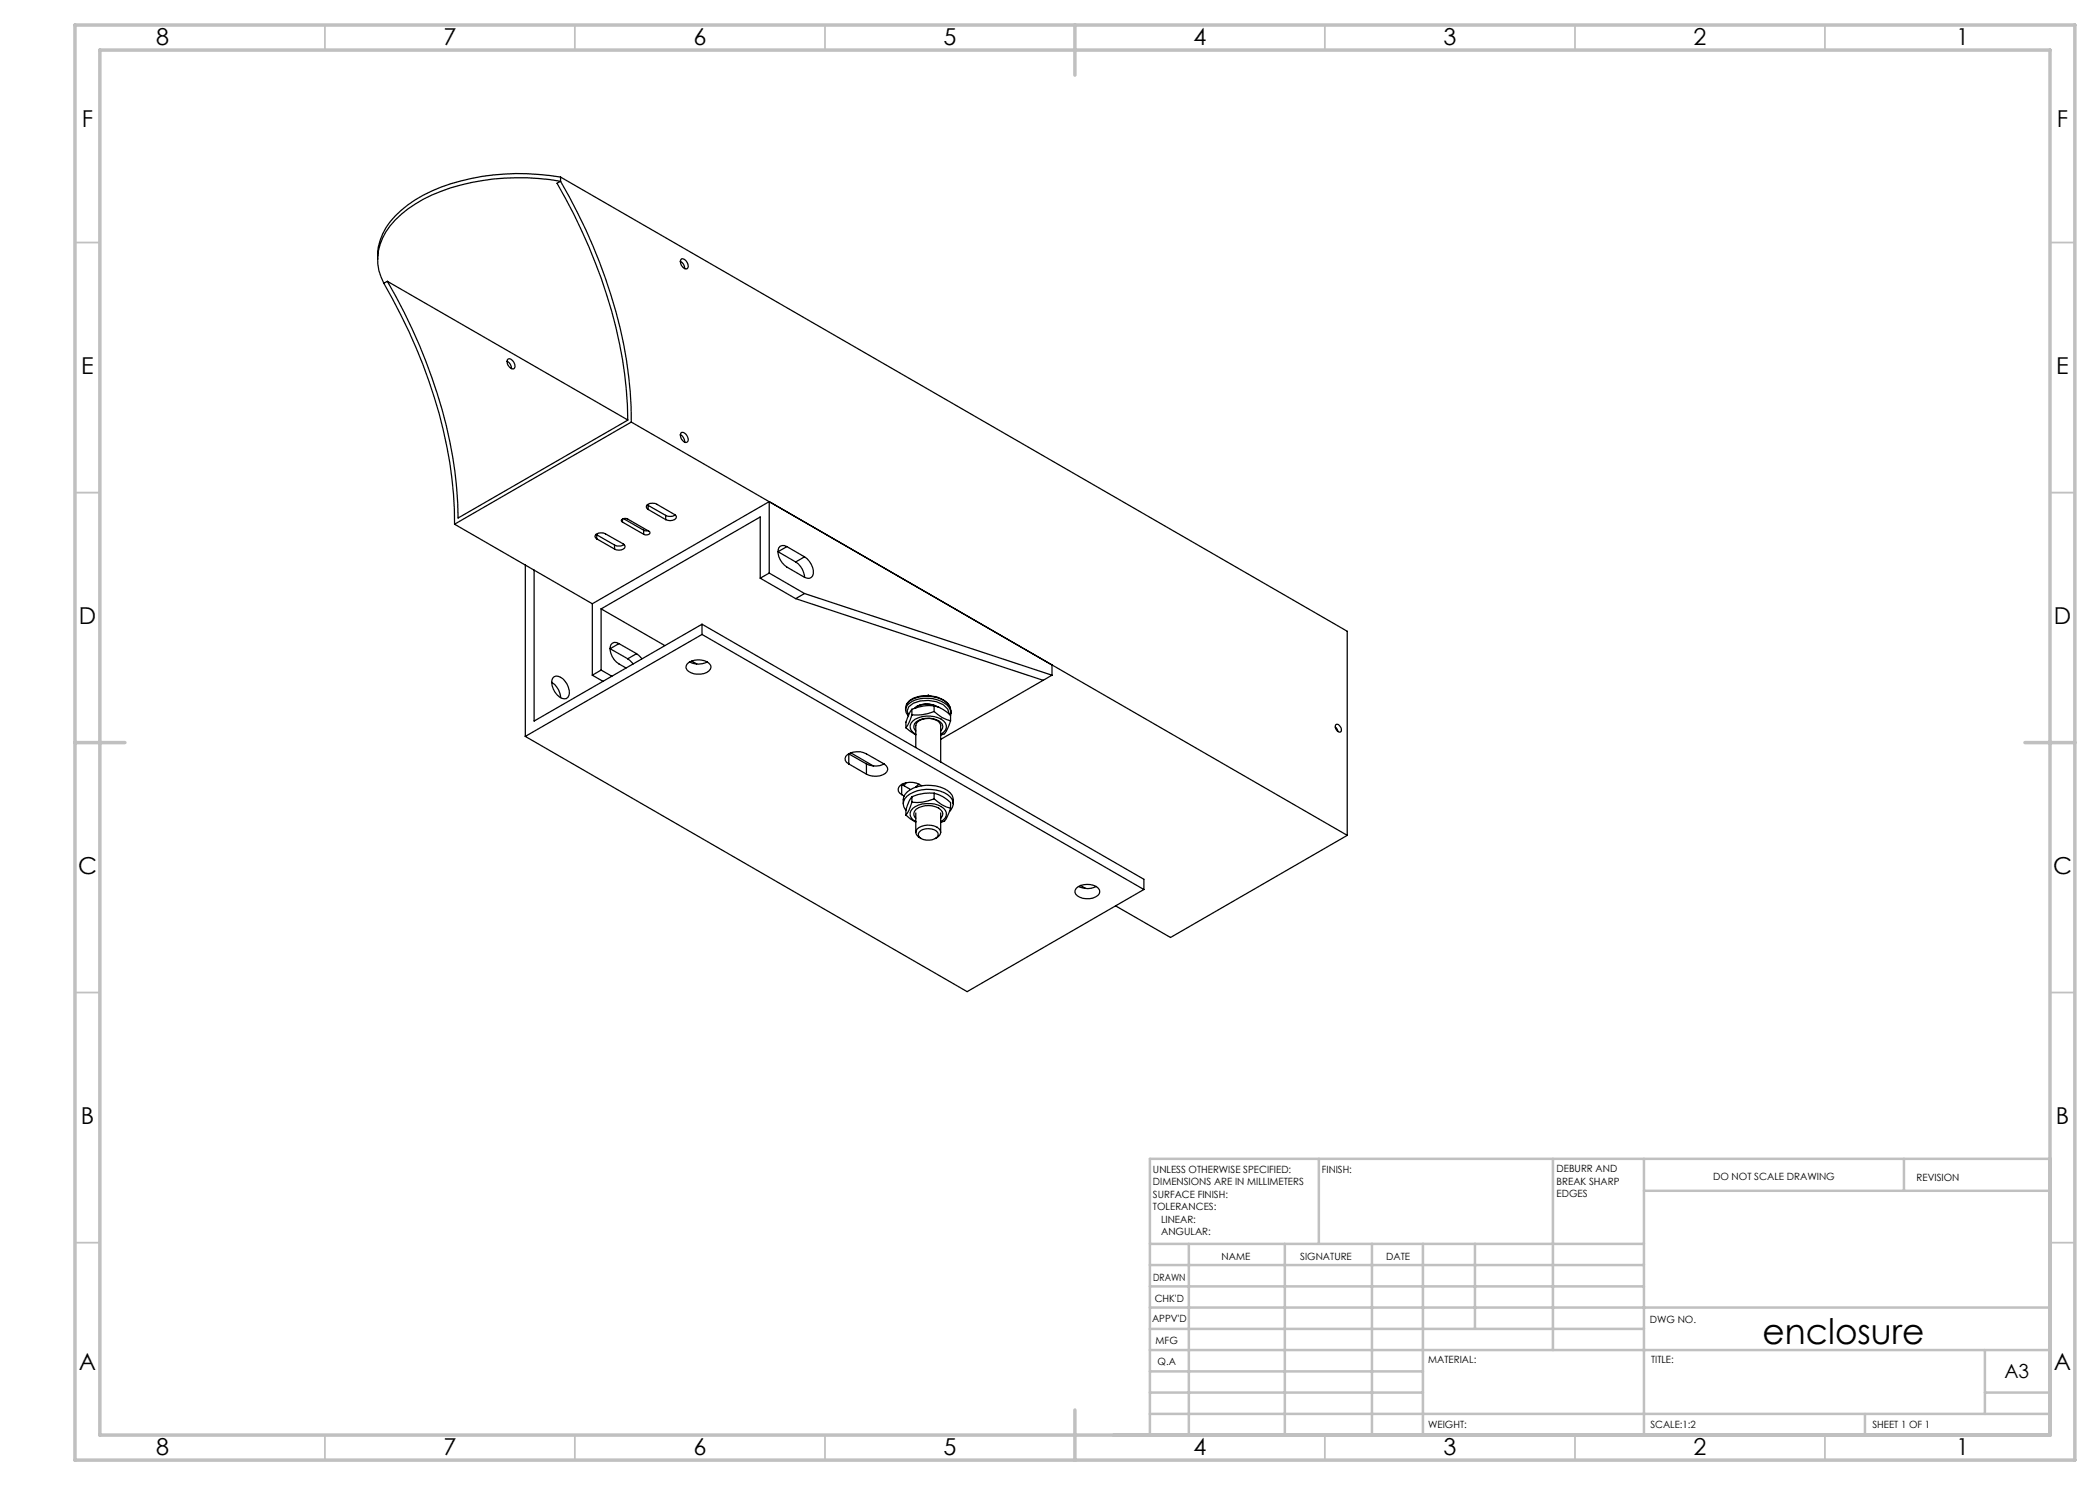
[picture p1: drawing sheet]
<svg xmlns="http://www.w3.org/2000/svg" width="420mm" height="297mm" viewBox="0 0 420 297" stroke-linecap="round" stroke-linejoin="round" font-family="sans-serif">
<g fill="none" stroke="#c0c0c0" stroke-width=".35">
<path d="M65 5v5M115 5v5M165 5v5M265 5v5M315 5v5M365 5v5M15 48.5h5M410 48.5h5M15 98.5h5M410 98.5h5M15 198.5h5M410 198.5h5"/>
<path d="M15 248.5h5M410 248.5h5M65 287v5M115 287v5M165 287v5M265 287v5M315 287v5M365 287v5"/>
</g>
<g fill="none" stroke="#c0c0c0" stroke-width=".5">
<path d="M263.8 231.8v17M310.6 231.8v38.2M328.8 231.8v55.2M328.8 238.2h81.2M380.8 231.8v6.4M410 231.8h-180v55.2M230 248.8h98.8M230 257.3h98.8M230 253h98.8M237.8 248.8v38.2M257 248.8v38.2M274.4 248.8v38.2"/>
<path d="M284.6 248.8v38.2M295 248.8v17M230 265.8h98.8M230 261.5h180M230 278.5h54.6M230 274.3h54.6M230 270h180M397 278.5h13M397 270v12.8M230 282.8h180M373 282.8v4.2"/>
</g>
<path d="M15 5h400v287h-400zM20 10h390v277h-390zM215 5v10M15 148.5h10M405 148.5h10M215 282v10" fill="none" stroke="#c0c0c0" stroke-width=".7"/>
<g fill="none" stroke="#000" stroke-width=".25">
<path d="M112.1 36.3a103.7 103.7 0 0 1 13.6 39l.3 3.1 .3 6M112.1 36.3l-.7 .4a102.5 102.5 0 0 1 13.9 41.4l.3 5.9-34 19.6a92 92 0 0 0-9.2-37.9l-1.5-3.2-3.4-6.2M112.1 36.3a44.6 44.6 0 0 0-27.5 3.6 18.7 18.7 0 0 0-8.1 7.7 9.7 9.7 0 0 0 .3 9.1M112.1 35.4a45.7 45.7 0 0 0-25.7 2.8 19.4 19.4 0 0 0-9.9 8.6 9.8 9.8 0 0 0-1 5.1M112.1 35.4l157.4 90.9v40.8M112.1 35.4v.9M76.8 56.7a102.9 102.9 0 0 1 13.9 42.1l.2 6M77.5 56.3l-.7 .4M77.5 56.3l48.1 27.7M136.1 52.2v.1a1.69 1.69 0 0 1 .8 1.4M136.3 51.8a1.32 1.32 0 0 1 1.1 2 1.32 1.32 0 0 1-1.1-2zM101.4 72.2l.1 .1a1.69 1.69 0 0 1 .8 1.4"/>
<path d="M101.6 71.8a1.32 1.32 0 0 1 1.2 2 1.32 1.32 0 0 1-1.2-2zM126.3 84.4l143.2 82.7M126.3 84.4l-35.4 20.4M136.1 86.9v.1a1.82 1.82 0 0 1 .8 1.4M136.3 86.5a1.31 1.31 0 0 1 1.1 1.9 1.29 1.29 0 0 1-1.1-1.9zM90.9 104.8l27.6 16M105.1 113v34.3M106.8 114v30.2l33.6-19.4M119.2 106.9l.1 .1M119.3 107.8l-.3-.5a1.46 1.46 0 0 1 2.1-.5l3.6 2 .3 .5a1.46 1.46 0 0 1-2.1 .5M119.3 107.8l3.6 2M119.3 107v.8"/>
<path d="M119.3 107l3.6 2M122.9 109v.8M124.5 104.4l-.3-.3 .1-.1 .4-.3h.6l4.7 2.7v.3l-.5 .3-.8-.1M124.5 104.4l4.2 2.5M124.5 103.8v.6M124.7 103.7l4 2.3M124.8 108.9a1.7 1.7 0 0 1-1.9 .1M128.7 106l.9 .1M128.7 106v.9M129.5 101l.1 .1M129.6 101.9l-.3-.6a1.43 1.43 0 0 1 2.1-.4l3.5 2 .4 .5a1.52 1.52 0 0 1-2.2 .5M129.6 101.9l3.5 2"/>
<path d="M129.6 101.1v.8M129.6 101.1l3.5 2M133.1 103.1v.8M135 103a1.78 1.78 0 0 1-1.9 .1M152 115.6l7.1 4.1M152 115.6v-12.2l-31.8 18.4M153.8 114.6l7.1 4.1M153.8 114.6l-1.8 1M153.8 114.6v-14.3l-35.3 20.5M157.4 109.3a1.13 1.13 0 0 0-1.4 0 1.13 1.13 0 0 0-.4 1.3 4 4 0 0 0 1.8 2.8l3.5 2.1M157.4 109.3l3.5 2.1M157.4 109.3l-1.8 1 3.5 2.1"/>
<path d="M159.1 112.4a3.9 3.9 0 0 1 1.8 3.1M159.1 119.7l49.5 16.4M160.9 111.4a3.6 3.6 0 0 1 1.6 3.8 1.09 1.09 0 0 1-1.6 .3M160.9 118.7l-1.8 1M160.9 118.7l49.5 16.3M160.9 111.4l-1.8 1M110.3 136.5a4 4 0 0 1 1.8 3M110.5 135.6a1.09 1.09 0 0 1 1.6-.1 3.5 3.5 0 0 1 1.7 3.6 .94 .94 0 0 1-1.4 .6 3.5 3.5 0 0 1-1.9-4.1zM118.5 120.8v14.2M118.5 135l2.1 1.3M120.2 121.8v12.2M120.2 134l-1.7 1"/>
<path d="M120.2 121.8l12.8 7.3M120.2 134l2.2 1.3M123.8 128.7a1.13 1.13 0 0 0-1.4 0 1.13 1.13 0 0 0-.4 1.3 4.5 4.5 0 0 0 3.2 3.6M123.8 128.7l3.5 2M123.8 128.7l-1.8 1 3.6 2.1M125.6 131.8l1 1M127.3 130.7l1.1 1.1M127.3 130.7l-1.7 1.1M137.4 132.8a3.4 3.4 0 0 1 4.7 .3 1.39 1.39 0 0 1-1.3 1.6 3.4 3.4 0 0 1-3.4-.8l-.2-.3zM137.9 132.4a3.9 3.9 0 0 0 3.6 0M138.3 132.2l1 .6M140.4 126.9l-35.3 20.4"/>
<path d="M140.4 126.9l88.4 51M140.4 124.8v2.1M140.4 124.8l88.4 51.1v2M185.4 139.1l.3-.1 .2 .2M208.6 136.1l-20.5 11.8M210.4 133v2M210.4 135l-1.8 1.1M105.1 147.3l88.3 51 35.4-20.4M169.8 152.8a1.11 1.11 0 0 1-.8-1.2 1.11 1.11 0 0 1 1-1 4 4 0 0 1 3.3 .2l3.5 2M169.8 152.8l3.5 2M169.8 152.8v-2l3.5 2M170.1 150.6l4.6 2.6"/>
<path d="M173.3 152.8a3.9 3.9 0 0 0 3.5 0M173.3 152.8v2M176.8 152.8a1.13 1.13 0 0 1 .7 1.2 1.13 1.13 0 0 1-1 1 3.9 3.9 0 0 1-3.2-.2M180.3 158.9l.5 .3M180.7 156.7v.4M181.1 142l.1 .5 .5 .7M181.1 142a3 3 0 0 1 2.8-2.2 6.2 6.2 0 0 1 5.9 1.7l.4 1.1M181.2 145.6l2 1.4M181.2 156.6l-.4 .6M181.3 140.9a4.2 4.2 0 0 1 4.4-1.7 4.5 4.5 0 0 1 4.4 2.4M181.3 141l-.2 1M181.3 141a4 4 0 0 1 3.4-1.7 5.1 5.1 0 0 1 5.4 2.3l.1 1"/>
<path d="M182.1 157.9l-1.8-1v2M182.4 143l-.6 1.6-.6 1M182.4 141.8l-.3 .4a6.4 6.4 0 0 0-.9 3.4M182.4 159.3a5.7 5.7 0 0 0-1.2 3.7M182.4 141.8v1.2M182.4 159.3v1.1M183.2 157.4h.1M183.2 146.9a1.6 1.6 0 0 1-1.2-1.5 1.6 1.6 0 0 1 1.1-1.6 5.4 5.4 0 0 1 5.6 .4 1.53 1.53 0 0 1-.6 2.7M183.2 146.2a1.24 1.24 0 0 1 .5-2.1 4 4 0 0 1 4.8 .7 1.12 1.12 0 0 1-.4 1.4M183.2 149.5v-4.4a1.85 1.85 0 0 1 2-1.4 2.65 2.65 0 0 1 2.9 1.3v7.4M183.8 156.8l-.6 .6M184.4 157.2a3.6 3.6 0 0 0-4.6 .2 1.04 1.04 0 0 0 .5 1.5"/>
<path d="M186.8 142.3a7 7 0 0 0 3.3 1.9M186.8 142.3a9.2 9.2 0 0 1-4.4 .7M186.8 141.2a8.4 8.4 0 0 0-4.4 .6M186.8 141.2a7 7 0 0 1 3.3 1.8M186.8 159.8a7 7 0 0 0 3.3 1.8M186.8 159.8a8.2 8.2 0 0 1-4.4 .6M186.8 158.6a8.9 8.9 0 0 0-4.4 .7M186.8 158.6a7 7 0 0 1 3.3 1.9v1.1M186.8 141.2v1.1M186.8 158.6v1.2M187 141.1a3.9 3.9 0 0 0-3.9 .5M187.8 141.5a4.3 4.3 0 0 0-4.9 .2"/>
<path d="M189.9 142.8l-.4-1a5.8 5.8 0 0 0-6.8-1.2l-.9 .8-.4 .8 .3 .8M190.1 144.2l-.9 2.1-.3 .5-.8 .2M190.1 143v1.2M190.2 142.6l-.2 .4M190.2 142.6l-.1 .4M267.1 145.4l.3 .4 .2 .5M267.2 144.9a1.02 1.02 0 0 1 .9 1.5 1.01 1.01 0 0 1-.9-1.5zM180.7 160.8a2.76 2.76 0 0 1 2-3.2 7.5 7.5 0 0 1 7.3 1 2.48 2.48 0 0 1 .6 2.2M181.2 162.1a2.01 2.01 0 0 1 .8-3.3 7.4 7.4 0 0 1 8 .6 1.92 1.92 0 0 1-.1 2.9M181.2 163l.8 .8 1.2 .6M182.4 160.4a6.8 6.8 0 0 1-1.2 2.6M183.2 164.3a1.58 1.58 0 0 1-1.2-1.4 1.58 1.58 0 0 1 1.1-1.6 5.5 5.5 0 0 1 5.6 .4 1.53 1.53 0 0 1-.6 2.6"/>
<path d="M183.2 163.7a1.24 1.24 0 0 1 .5-2.2 3.9 3.9 0 0 1 4.8 .8 1.09 1.09 0 0 1-.4 1.4M183.2 162.6v3.9M184.2 166.1a2.83 2.83 0 0 1 3.3 .4 .89 .89 0 0 1-.5 1.2 2.63 2.63 0 0 1-3.3-.6v-.3zM184.2 167.7a1.22 1.22 0 0 1-1-1.2 1.22 1.22 0 0 1 1.1-1.2 3.3 3.3 0 0 1 3.8 .8 1.28 1.28 0 0 1-1 1.6M188.1 162.6v3.9M190.1 161.6l-.3 .9a2.43 2.43 0 0 1-1.7 2M215.2 177.7a3.5 3.5 0 0 1 4.4-.1 1.04 1.04 0 0 1-.5 1.8 3.6 3.6 0 0 1-3.9-.5l-.2-.4zM215.7 177.3a4 4 0 0 0 3.6 0M216.1 177.1l1 .6M269.5 167.1l-35.4 20.4-11-6.3"/>
</g>
<text font-size="7.1" x="352.5" y="268.8">enclosure</text>
<g font-size="4.7">
<text x="31.2" y="9">8</text>
<text x="88.7" y="9">7</text>
<text x="138.7" y="9">6</text>
<text x="188.7" y="9">5</text>
<text x="238.7" y="9">4</text>
<text x="288.7" y="9">3</text>
<text x="338.7" y="9">2</text>
<text x="391.2" y="9">1</text>
<text x="16.4" y="25.5">F</text>
<text x="411.4" y="25.5">F</text>
<text x="16.3" y="74.8">E</text>
<text x="411.2" y="74.8">E</text>
<text x="15.8" y="124.7">D</text>
<text x="410.8" y="124.7">D</text>
<text x="15.6" y="174.7">C</text>
<text x="410.6" y="174.7">C</text>
<text x="16.2" y="224.8">B</text>
<text x="411.2" y="224.8">B</text>
<text x="15.8" y="274">A</text>
<text x="410.8" y="274">A</text>
<text x="31.2" y="291">8</text>
<text x="88.7" y="291">7</text>
<text x="138.7" y="291">6</text>
<text x="188.7" y="291">5</text>
<text x="238.7" y="291">4</text>
<text x="288.7" y="291">3</text>
<text x="338.7" y="291">2</text>
<text x="391.2" y="291">1</text>
</g>
<text font-size="3.9" x="400.9" y="275.5">A3</text>
<g font-size="2">
<text x="230.6" y="234.6">UNLESS OTHERWISE SPECIFIED:</text>
<text x="230.6" y="237.1">DIMENSIONS ARE IN MILLIMETERS</text>
<text x="230.6" y="239.6">SURFACE FINISH:</text>
<text x="264.4" y="234.6">FINISH:</text>
<text x="311.3" y="234.5">DEBURR AND</text>
<text x="311.3" y="237">BREAK SHARP</text>
<text x="311.3" y="239.5">EDGES</text>
<text x="342.6" y="236">DO NOT SCALE DRAWING</text>
<text x="383.3" y="236.2">REVISION</text>
<text x="230.6" y="242.1">TOLERANCES:</text>
<text x="232.2" y="244.6">LINEAR:</text>
<text x="232.2" y="247.1">ANGULAR:</text>
<text x="244.3" y="252">NAME</text>
<text x="260" y="251.9">SIGNATURE</text>
<text x="277.2" y="251.9">DATE</text>
<text x="230.6" y="256.1">DRAWN</text>
<text x="230.9" y="260.3">CHK'D</text>
<text x="230.4" y="264.4">APPV'D</text>
<text x="231.1" y="268.8">MFG</text>
<text x="330" y="264.6">DWG NO.</text>
<text x="231.5" y="273">Q.A</text>
<text x="285.6" y="272.5">MATERIAL:</text>
<text x="330.2" y="272.5">TITLE:</text>
<text x="285.6" y="285.5">WEIGHT:</text>
<text x="330.1" y="285.6">SCALE:1:2</text>
<text x="374.5" y="285.6">SHEET 1 OF 1</text>
</g>
</svg>
